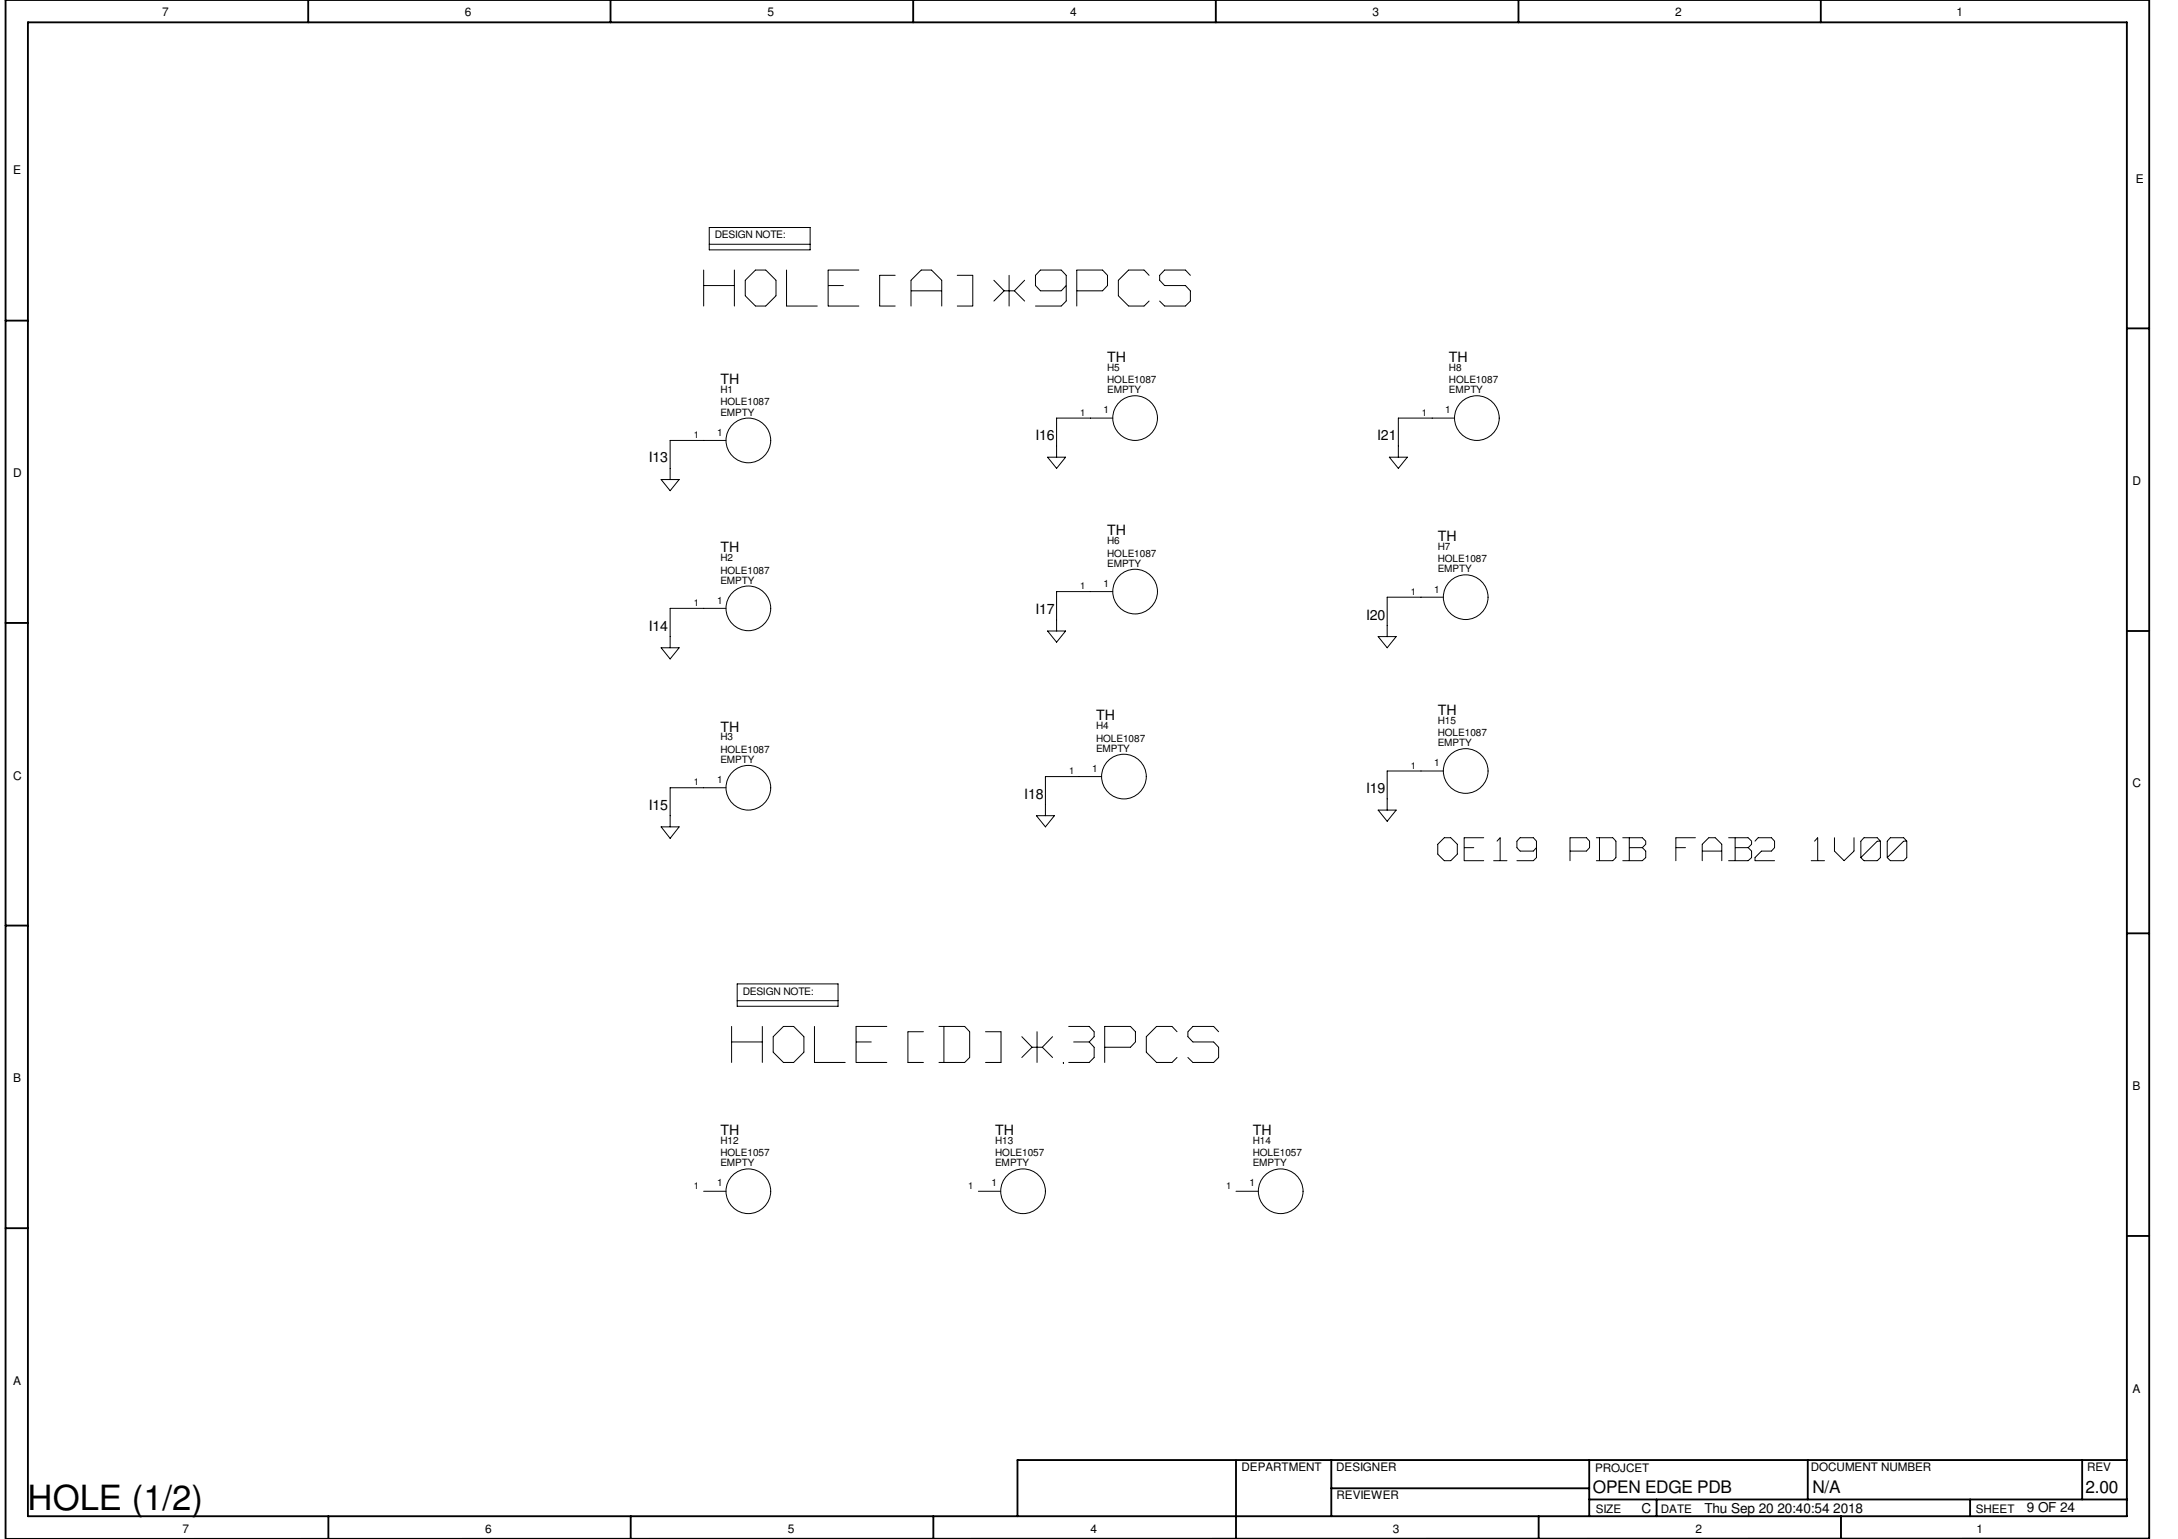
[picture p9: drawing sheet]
<svg xmlns="http://www.w3.org/2000/svg" width="297mm" height="210mm" viewBox="0 0 297 210" stroke-linecap="round" stroke-linejoin="round" font-family="sans-serif">
<g fill="none" stroke="#000" stroke-width=".25">
<path d="M3.8 3h286.3v203.8h-286.3zM42 0v3M83.3 0v3M124.5 0v3M165.8 0v3M207.1 0v3M248.3 0v3M.8 43.7h3M290.1 44.8h3M.8 85h3M290.1 86.1h3M.8 126.2h3"/>
<path d="M290.1 127.3h3M.8 167.5h3M290.1 168.6h3M168.6 199.2v10.6M181.6 199.1v7.7M216.7 199.1v7.7M246.5 199.1v5.4M284 199.1v5.4M290.1 199.1h-151.3v7.7M.8 209.8v-209.8h292.3v209.8l-292.3 .1M44.8 206.8v3M86 206.8v3"/>
<path d="M127.3 206.8v3M181.6 203h35.1M209.8 206.8v3M216.7 204.5h73.4M225.9 204.5v2.3M251.1 206.8v3M268.7 204.5v2.3"/>
</g>
<g fill="none" stroke="#000" stroke-width=".14">
<path d="M96 36.8v4.9M96 38.9h4.1M96.7 31h13.8v3.1h-13.8zM96.7 33.3h13.8M100.2 36.8v4.9M101.6 38.3v2M103 36.8l-1.4 1.4M103.1 36.8h1.3M104.4 36.8l1.4 1.4M105.8 38.3v2M107.3 36.8v4.9M112.9 36.8h4.2"/>
<path d="M112.9 36.9v4.8M113 38.9h2M120 37.5h2.1M120 37.6v4.1M124.2 38.3v3.4M124.3 39.7h4.1M125.6 36.8l-1.4 1.4M125.7 36.8h1.3M127 36.8l1.4 1.4M128.4 38.3v3.4M130.6 37.5h2.1M132.7 37.6v4.1"/>
<path d="M135.5 38.2l1.4 1.5M136.9 39.7l-1.4 1.4M137 39.7h1.3M137.6 37.5v4.2M138.4 39.7l1.3 1.4M139.7 38.2l-1.4 1.5M141.2 38.9l.7 .8M141.2 37.6v1.3M141.9 36.8l-.7 .7M141.9 36.8h2.8M141.9 39.7h2.8M144.7 36.8l.7 .7"/>
<path d="M145.4 39l-.7 .7M145.4 37.6v3.4M146.9 36.8h3.4M146.9 36.9v4.8M146.9 39.7h3.4M150.4 36.8l.6 .7M151 38.9l-.6 .8M151 37.6v1.3M152.5 38.3v2M153.9 36.8l-1.4 1.4M154 36.8h2M156 36.8l.7 .7"/>
<path d="M158.2 37.5v.7M158.2 38.2l.6 .7M158.8 36.8l-.6 .7M158.9 36.8h2.7M158.9 38.9h2.7M161.7 36.8l.6 .7M161.7 38.9l.6 .8M162.3 39.7v1.3M101.6 40.3l1.4 1.4M103.1 41.7h1.3M105.8 40.3l-1.4 1.4M107.3 41.7h4.2"/>
<path d="M113 41.7h4.1M120 41.7h2.1M130.6 41.7h2.1M141.2 41.7h3.5M145.4 41.1l-.7 .6M151.8 57h-7.7v5.4M152.5 40.3l1.4 1.4M154 41.7h2M156.7 41.1l-.7 .6M158.2 41.1l.6 .6M158.9 41.7h2.7M162.3 41.1l-.6 .6"/>
<path d="M198.4 57h-7.7v5.4M90.2 65.4h2.4l-1.2 1.5zM99 60.1h-7.6v5.3M142.9 62.4h2.4l-1.2 1.5zM189.5 62.4h2.4l-1.2 1.5zM90.2 88.3h2.4l-1.2 1.6zM99 83h-7.6v5.3M142.9 86.1h2.4l-1.2 1.5zM151.8 80.7h-7.7v5.4M188 86.8h2.4l-1.2 1.5zM196.8 81.4h-7.6v5.4M90.2 112.8h2.4l-1.2 1.5z"/>
<path d="M99 107.4h-7.6v5.4M141.3 111.3h2.5l-1.2 1.5zM150.2 105.9h-7.6v5.4M188 110.5h2.4l-1.2 1.5zM196.1 116.5l.9 .9M196.1 115.2v1.3M196.8 105.2h-7.6v5.3M197 114.3l-.9 .8M197 117.4h.8M197 114.3h.8M197.9 114.3l.9 .8M198.8 115.2v1.3"/>
<path d="M198.8 116.5l-.9 .9M199.7 114.3h2.6M199.7 114.3v3.1M199.7 117.4h2.6M199.7 115.6h1.3M203.7 117.4h1.8M204.6 114.3v3M204.6 114.3l-.4 .4M206.9 117.4h2.2M206.9 115.6l.4 .5M206.9 114.8v.8M207.3 114.3l-.4 .4"/>
<path d="M207.3 114.3h1.8M207.3 116.1h1.8M209.1 114.3l.4 .4M209.5 115.7l-.4 .4M209.5 114.8v2.1M209.5 117l-.4 .4M214.1 114.3h2.2M214.1 114.3v3.1M214.2 116.1h2.1M216.4 114.3l.4 .4M216.8 115.6l-.4 .5M216.8 114.8v.8"/>
<path d="M217.7 117.4h2.2M217.7 114.3h2.2M218.1 114.3v3M220 114.3l.4 .4M220.4 114.8v2.1M220.4 117l-.4 .4M221.3 117.4h2.6M221.3 114.3h2.6M222.2 114.3v3M222.2 115.6h1.7M224 114.3l.4 .4M224 115.6l.4 .5"/>
<path d="M224.4 114.8v.3M224.4 116.1v.8M224.4 115.1l-.4 .5M224.4 117l-.4 .4M228.6 114.3h2.6M228.6 114.3v3.1M228.6 115.6h1.3M232.2 115.2v2.2M232.2 116.1h2.6M233 114.3l-.8 .8M233.1 114.3h.8M233.9 114.3l.9 .8"/>
<path d="M234.8 115.2v2.2M235.8 117.4h2.6M235.8 114.3h2.6M236.6 114.3v3M236.7 115.6h1.7M238.4 114.3l.5 .4M238.4 115.6l.5 .5M238.9 114.8v.3M238.9 116.1v.8M238.9 115.1l-.4 .5M238.9 117l-.5 .4M239.3 117v.4"/>
<path d="M239.4 117.4h2.6M239.8 114.3l-.5 .4M239.8 114.3h1.8M240.2 116.1l-.9 .9M240.3 116.1h1.3M241.6 114.3l.4 .4M242 114.8v.8M242 115.6l-.4 .5M247 117.4h1.8M247.9 114.3v3M247.9 114.3l-.4 .4M250.2 116.1l1.3 1.2"/>
<path d="M250.2 114.3v1.7M252.9 114.3v1.7M252.9 116.1l-1.4 1.3M253.8 117l.4 .4M253.8 114.8v2.1M254.2 114.3l-.4 .4M254.3 117.4h1.7M254.3 114.3h1.7M256 114.8l-2.2 2.1M256 114.7h.4M256 114.3l.5 .4M256.5 117l-.5 .4"/>
<path d="M256.5 114.8v2.1M257.4 117l.4 .4M257.4 114.8v2.1M257.8 114.3l-.4 .4M257.8 117.4h1.8M257.8 114.3h1.8M259.6 114.8l-2.2 2.1M259.6 114.7h.4M259.6 114.3l.5 .4M260.1 117l-.5 .4M260.1 114.8v2.1M99.8 140v4.9"/>
<path d="M100.5 134.2h13.8v3h-13.8zM100.5 136.5h13.8M104 140v4.9M106.8 140l-1.4 1.4M106.9 140h1.3M108.2 140l1.4 1.4M111.1 140v4.9M116.8 140h4.1M128.1 140h3.4M131.6 140l.6 .7M145.8 140h2.7M148.5 140l.7 .7"/>
<path d="M150.7 140h3.4M154.2 140l.7 .7M157.7 140l-1.4 1.4M157.8 140h2M159.8 140l.7 .7M162.7 140l-.7 .7M162.7 140h2.8M165.5 140l.7 .7M99.8 142.1h4.1M105.4 143.5l1.4 1.4M105.4 141.4v2.1M106.9 144.9h1.3"/>
<path d="M109.6 141.4v2.1M109.6 143.5l-1.4 1.4M111.1 144.9h4.2M116.8 140v4.9M116.8 142.1h2M116.8 144.9h4.1M123.8 144.9h2.1M123.8 140.7h2.1M123.8 140.8v4.1M128.1 144.9h3.4M128.7 140v4.9M132.2 140.8v3.4"/>
<path d="M132.2 144.2l-.6 .7M134.4 144.9h2.1M134.4 140.7h2.1M136.5 140.8v4.1M139.4 141.4l1.4 1.4M140.7 142.9l-1.3 1.3M140.8 142.8h1.3M141.4 140.7v4.2M142.2 142.9l1.3 1.3M143.5 141.4l-1.3 1.4M145 144.9h.1M145.8 144.9h2.7"/>
<path d="M146.4 142.1h2.1M148.6 142.2l.6 .6M149.2 140.8v.6M149.2 142.9v1.3M149.2 144.2l-.7 .7M149.2 141.4l-.7 .7M150.7 140v4.9M150.7 142.8h3.4M154.9 142.1l-.7 .7M154.9 140.8v1.3M156.3 141.4v2.1M156.3 143.5l1.4 1.4"/>
<path d="M157.8 144.9h2M160.5 144.2l-.7 .7M162 140.7v.7M162 141.4l.7 .7M162 144.2l.7 .7M162.7 142.1h2.8M162.7 144.9h2.8M165.5 142.1l.7 .7M166.2 142.9v1.3M166.2 144.2l-.7 .7M96 162.5h3M133.4 162.5h3.1"/>
<path d="M168.6 162.5h3"/>
<circle cx="154.8" cy="57" r="3"/>
<circle cx="201.4" cy="57" r="3"/>
<circle cx="102.1" cy="60.1" r="3"/>
<circle cx="102.1" cy="83" r="3"/>
<circle cx="154.8" cy="80.7" r="3"/>
<circle cx="199.9" cy="81.4" r="3"/>
<circle cx="102.1" cy="107.4" r="3"/>
<circle cx="153.3" cy="105.9" r="3"/>
<circle cx="199.9" cy="105.2" r="3"/>
<circle cx="102.1" cy="162.5" r="3"/>
<circle cx="139.5" cy="162.5" r="3"/>
<circle cx="174.7" cy="162.5" r="3"/>
</g>
<g font-size="9.3" fill="#fff">
<text x="96" y="42.7">HOLE[A]*9PCS</text>
<text x="99.8" y="145.8">HOLE[D]*3PCS</text>
</g>
<text font-size="5.9" fill="#fff" x="196.1" y="118">OE19 PDB FAB2 1V00</text>
<text font-size="4.7" x="3.8" y="206">HOLE (1/2)</text>
<g font-size="2.3">
<text x="217.3" y="203.7">OPEN EDGE PDB</text>
<text x="247.2" y="203.6">N/A</text>
<text x="284.4" y="203.6">2.00</text>
</g>
<g font-size="1.9">
<text x="98.3" y="52.4">TH</text>
<text x="151" y="49.3">TH</text>
<text x="197.6" y="49.3">TH</text>
<text x="88.5" y="63.1">I13</text>
<text x="141.2" y="60">I16</text>
<text x="187.8" y="60">I21</text>
<text x="98.3" y="75.3">TH</text>
<text x="151" y="73">TH</text>
<text x="196.1" y="73.8">TH</text>
<text x="141.2" y="83.7">I17</text>
<text x="88.5" y="86">I14</text>
<text x="186.3" y="84.5">I20</text>
<text x="98.3" y="99.8">TH</text>
<text x="149.5" y="98.3">TH</text>
<text x="196.1" y="97.5">TH</text>
<text x="88.5" y="110.4">I15</text>
<text x="139.7" y="108.9">I18</text>
<text x="186.3" y="108.2">I19</text>
<text x="98.3" y="154.8">TH</text>
<text x="135.7" y="154.8">TH</text>
<text x="170.9" y="154.8">TH</text>
<text x="223.9" y="206.3">C</text>
<text x="232.4" y="206.3">Thu Sep 20 20:40:54 2018</text>
<text x="276.4" y="206.2">9 OF 24</text>
</g>
<g font-size="1.6">
<text x="22.1" y="2.2">7</text>
<text x="63.4" y="2.2">6</text>
<text x="104.7" y="2.2">5</text>
<text x="146" y="2.2">4</text>
<text x="187.2" y="2.2">3</text>
<text x="228.5" y="2.2">2</text>
<text x="266.8" y="2.2">1</text>
<text x="1.8" y="23.8">E</text>
<text x="291.3" y="24.9">E</text>
<text x="1.8" y="65.1">D</text>
<text x="290.8" y="66.1">D</text>
<text x="1.8" y="106.3">C</text>
<text x="290.8" y="107.4">C</text>
<text x="1.8" y="147.6">B</text>
<text x="290.8" y="148.7">B</text>
<text x="1.8" y="188.8">A</text>
<text x="290.8" y="189.9">A</text>
<text x="169.3" y="200.6">DEPARTMENT</text>
<text x="182.2" y="200.7">DESIGNER</text>
<text x="217.5" y="200.7">PROJCET</text>
<text x="247" y="200.7">DOCUMENT NUMBER</text>
<text x="284.6" y="200.7">REV</text>
<text x="24.9" y="209">7</text>
<text x="66.2" y="209">6</text>
<text x="107.4" y="209">5</text>
<text x="148.7" y="209">4</text>
<text x="182.3" y="204.5">REVIEWER</text>
<text x="189.9" y="209">3</text>
<text x="217.6" y="206.3">SIZE</text>
<text x="226.5" y="206.3">DATE</text>
<text x="231.2" y="209">2</text>
<text x="269.4" y="206.4">SHEET</text>
<text x="269.6" y="209">1</text>
</g>
<g font-size="1.4">
<text x="97.5" y="32.5">DESIGN NOTE:</text>
<text x="98.3" y="53.6">H1</text>
<text x="151" y="53.6">EMPTY</text>
<text x="151" y="52.2">HOLE1087</text>
<text x="151" y="50.5">H5</text>
<text x="197.6" y="53.6">EMPTY</text>
<text x="197.6" y="52.2">HOLE1087</text>
<text x="197.6" y="50.5">H8</text>
<text x="97.8" y="59.4">1</text>
<text x="98.3" y="56.7">EMPTY</text>
<text x="98.3" y="55.3">HOLE1087</text>
<text x="150.5" y="56.3">1</text>
<text x="197.1" y="56.3">1</text>
<text x="98.3" y="76.5">H2</text>
<text x="151" y="77.3">EMPTY</text>
<text x="151" y="75.9">HOLE1087</text>
<text x="151" y="74.3">H6</text>
<text x="196.1" y="76.7">HOLE1087</text>
<text x="196.1" y="75">H7</text>
<text x="97.8" y="82.3">1</text>
<text x="98.3" y="79.6">EMPTY</text>
<text x="98.3" y="78.2">HOLE1087</text>
<text x="150.5" y="80.1">1</text>
<text x="195.6" y="80.8">1</text>
<text x="196.1" y="78.1">EMPTY</text>
<text x="98.3" y="101">H3</text>
<text x="149.5" y="101.1">HOLE1087</text>
<text x="149.5" y="99.4">H4</text>
<text x="196.1" y="101.8">EMPTY</text>
<text x="196.1" y="100.4">HOLE1087</text>
<text x="196.1" y="98.7">H15</text>
<text x="97.8" y="106.8">1</text>
<text x="98.3" y="104.1">EMPTY</text>
<text x="98.3" y="102.7">HOLE1087</text>
<text x="149" y="105.3">1</text>
<text x="149.5" y="102.5">EMPTY</text>
<text x="195.6" y="104.5">1</text>
<text x="101.3" y="135.7">DESIGN NOTE:</text>
<text x="98.3" y="156">H12</text>
<text x="135.7" y="156">H13</text>
<text x="170.9" y="156">H14</text>
<text x="97.8" y="161.8">1</text>
<text x="98.3" y="159">EMPTY</text>
<text x="98.3" y="157.7">HOLE1057</text>
<text x="135.2" y="161.8">1</text>
<text x="135.7" y="157.7">HOLE1057</text>
<text x="135.7" y="159">EMPTY</text>
<text x="170.4" y="161.8">1</text>
<text x="170.9" y="159">EMPTY</text>
<text x="170.9" y="157.7">HOLE1057</text>
</g>
<g font-size="1.3">
<text x="94.6" y="59.7">1</text>
<text x="147.3" y="56.7">1</text>
<text x="193.9" y="56.7">1</text>
<text x="94.6" y="82.6">1</text>
<text x="147.3" y="80.3">1</text>
<text x="192.4" y="81.1">1</text>
<text x="94.6" y="107.1">1</text>
<text x="145.8" y="105.6">1</text>
<text x="192.4" y="104.8">1</text>
<text x="94.6" y="162.1">1</text>
<text x="132" y="162.1">1</text>
<text x="167.2" y="162.1">1</text>
</g>
</svg>
